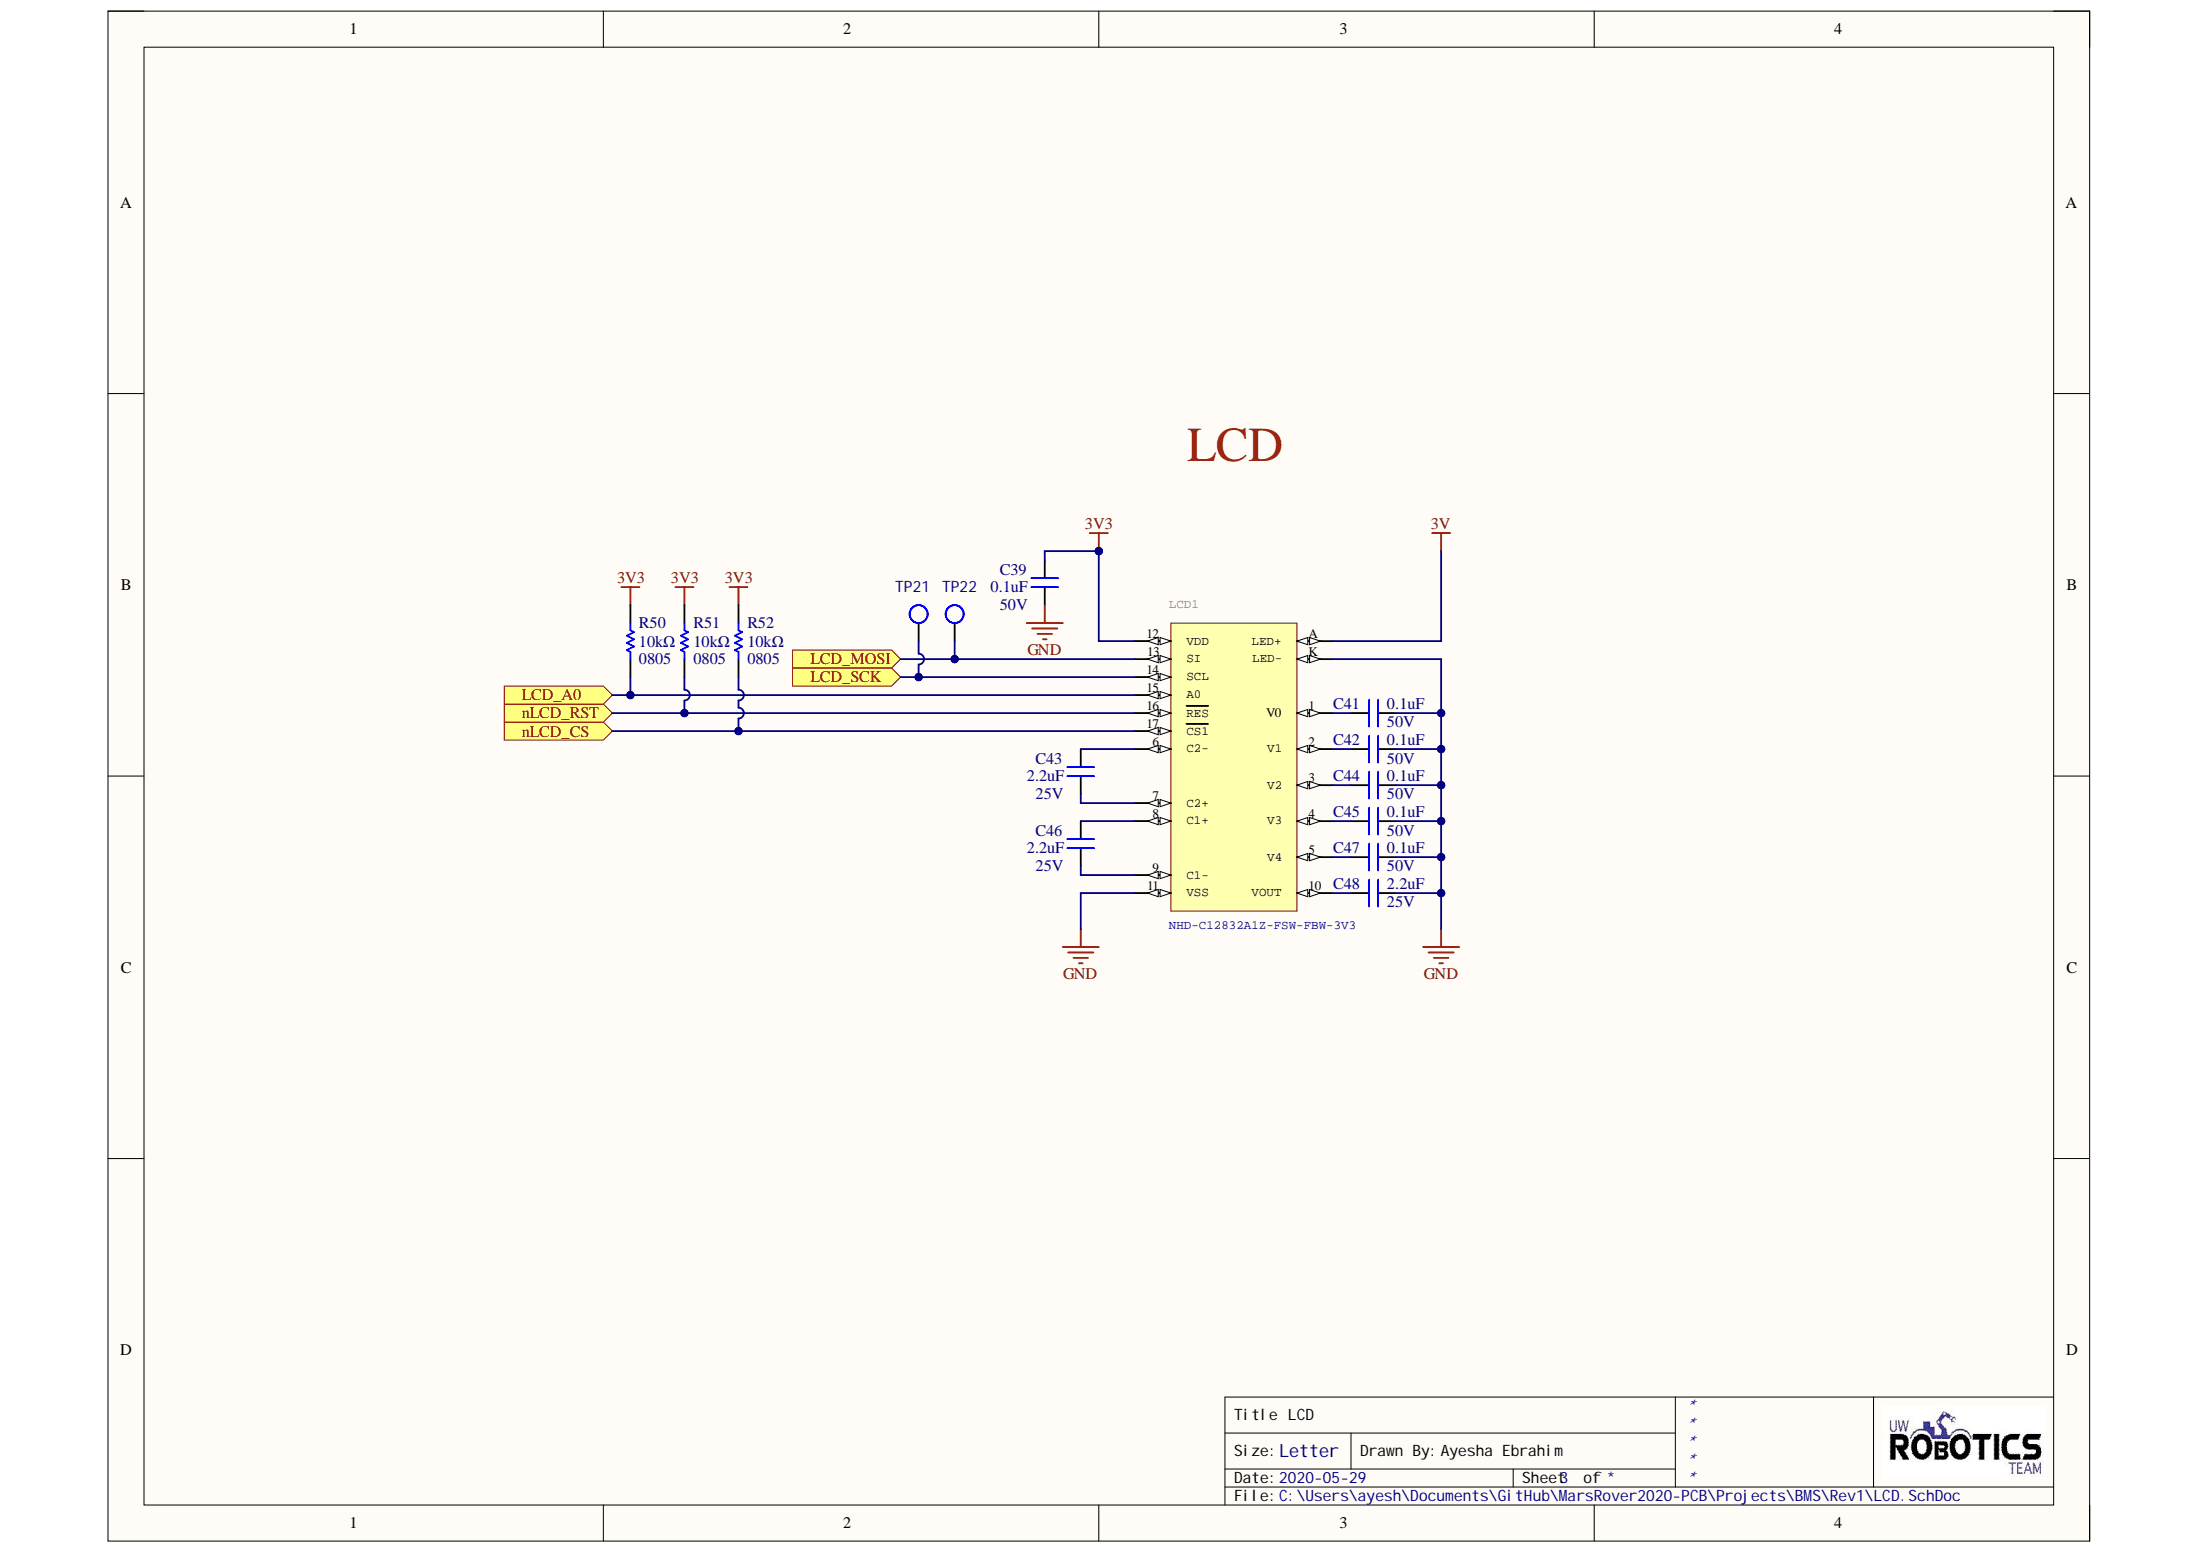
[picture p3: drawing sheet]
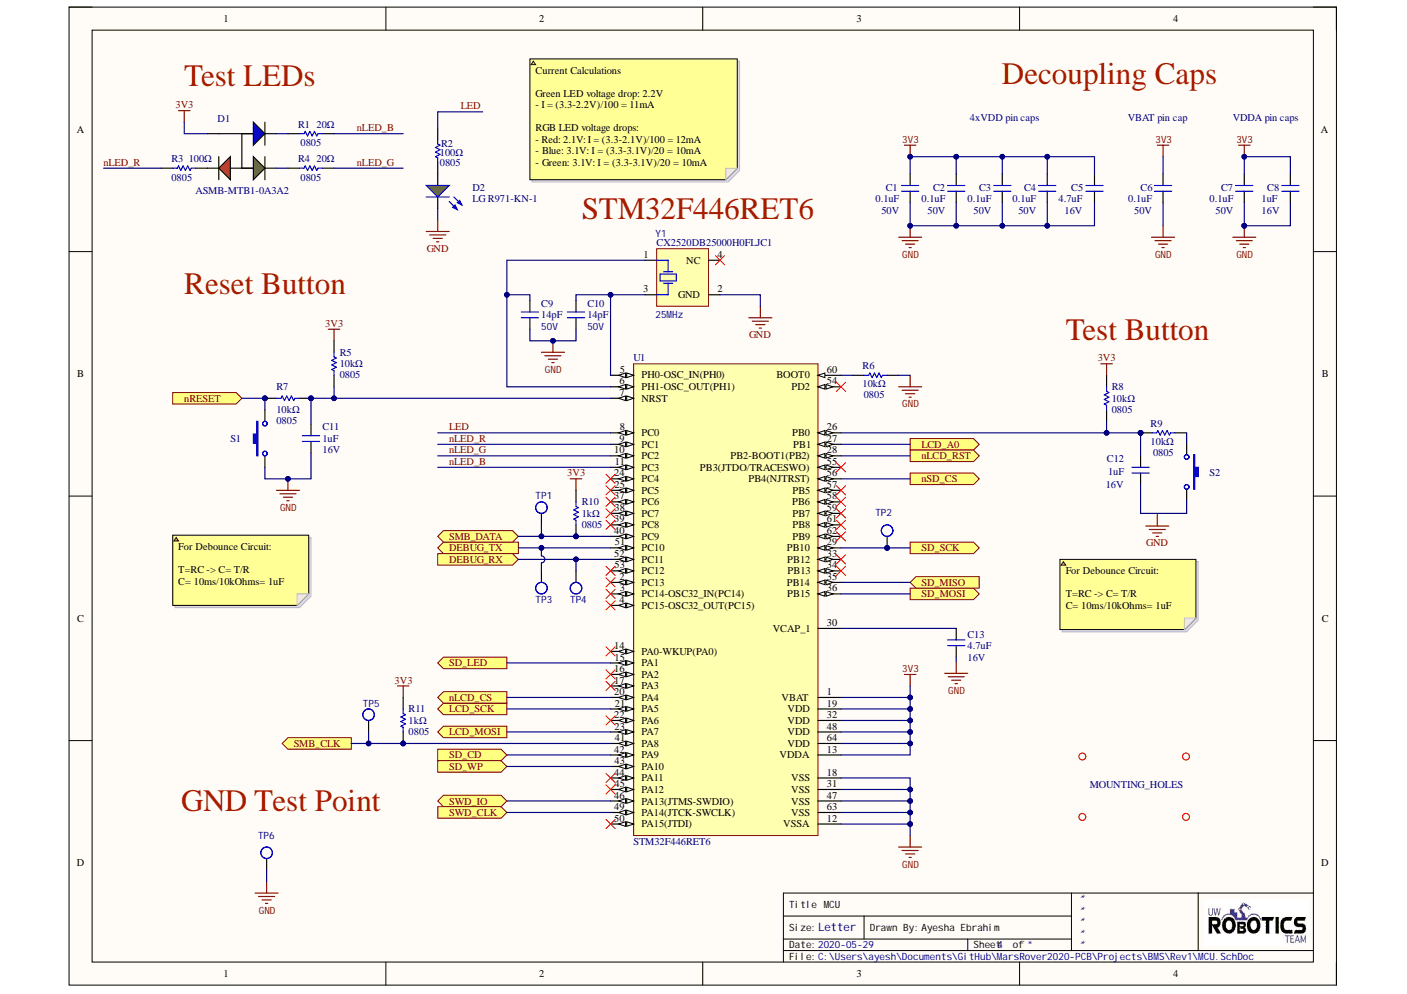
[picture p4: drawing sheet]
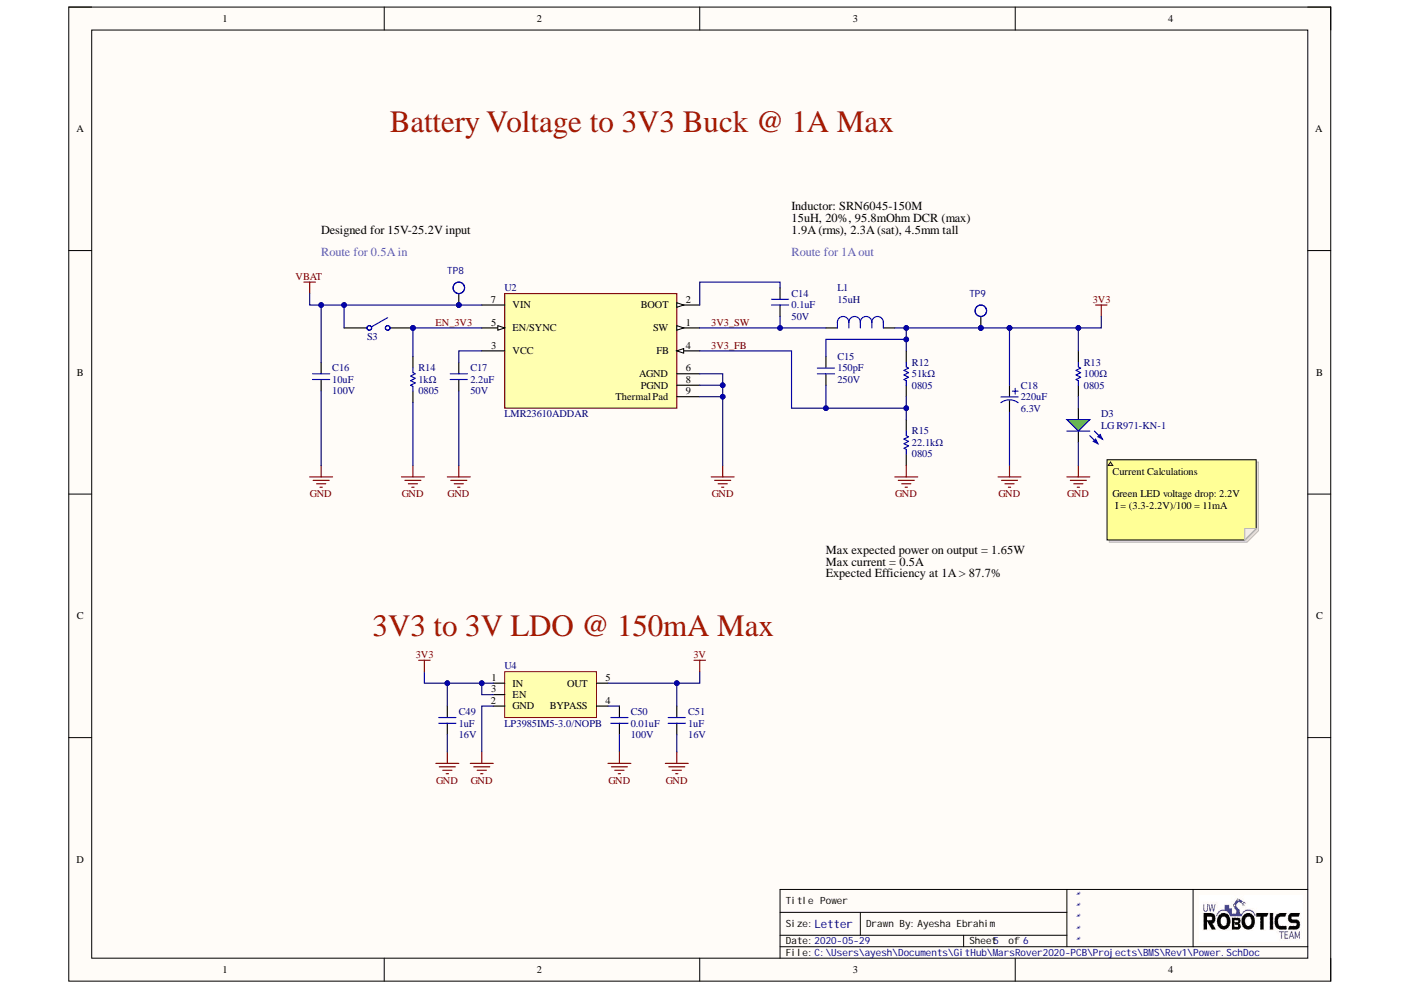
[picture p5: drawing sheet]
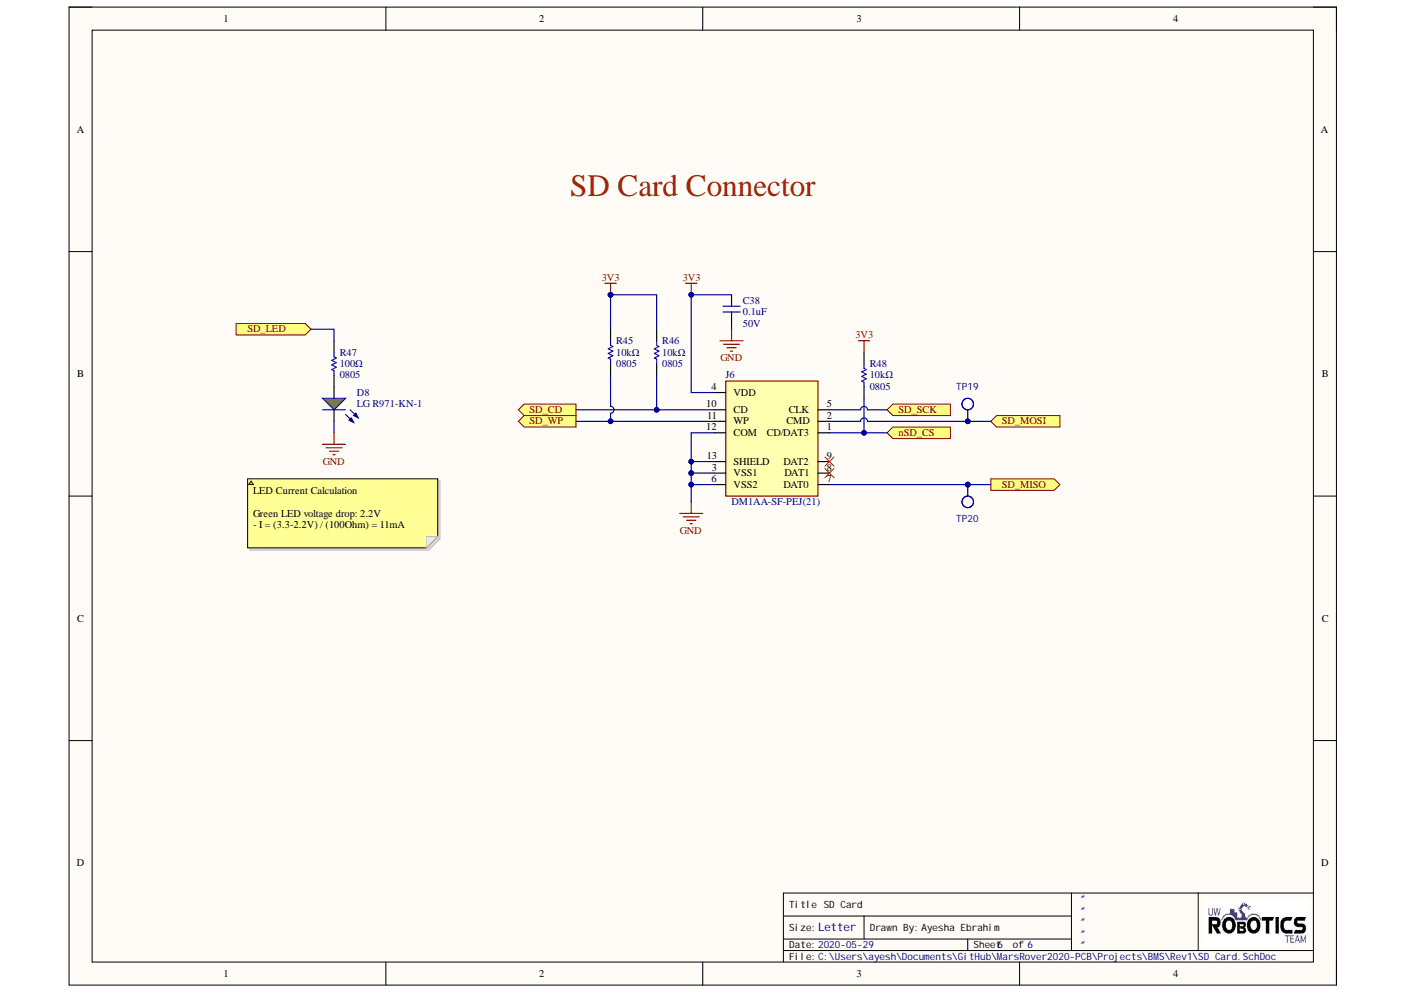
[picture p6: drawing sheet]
# Altium project BMS.PrjPcb
4 sheets, 83 parts. Net scope: flat (ports and power ports of the same name join across sheets).
Board file: BMS.PcbDoc
Sheets:
  MCU.SchDoc
  Power.SchDoc
  SD Card.SchDoc
  LCD.SchDoc

## Sheet MCU.SchDoc: MCU
size Letter; DrawnBy: Ayesha Ebrahim; Revision: 1; SheetNumber: 4

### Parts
C1  value 0.1uF  Voltage Rating: 50V  [CAPC2012X140N]  (hidden comment: CAP_0.1uF_50V_0805)
C2  value 0.1uF  Voltage Rating: 50V  [CAPC2012X140N]  (hidden comment: CAP_0.1uF_50V_0805)
C3  value 0.1uF  Voltage Rating: 50V  [CAPC2012X140N]  (hidden comment: CAP_0.1uF_50V_0805)
C4  value 0.1uF  Voltage Rating: 50V  [CAPC2012X140N]  (hidden comment: CAP_0.1uF_50V_0805)
C5  value 4.7uF  Voltage Rating: 16V  [CAPC2012X140N]  (hidden comment: CAP_4.7uF_16V_0805)
C6  value 0.1uF  Voltage Rating: 50V  [CAPC2012X140N]  (hidden comment: CAP_0.1uF_50V_0805)
C7  value 0.1uF  Voltage Rating: 50V  [CAPC2012X140N]  (hidden comment: CAP_0.1uF_50V_0805)
C8  value 1uF  Voltage Rating: 16V  [CAPC2012X140N]  (hidden comment: CAP_1uF_16V_0805)
C9  value 14pF  Voltage Rating (DC): 50V  [CAPC0603(1608)55_N]  (hidden comment: CL10C140JB8NNNC)
C10  value 14pF  Voltage Rating (DC): 50V  [CAPC0603(1608)55_N]  (hidden comment: CL10C140JB8NNNC)
C11  value 1uF  Voltage Rating: 16V  [CAPC2012X140N]  (hidden comment: CAP_1uF_16V_0805)
C12  value 1uF  Voltage Rating: 16V  [CAPC2012X140N]  (hidden comment: CAP_1uF_16V_0805)
C13  value 4.7uF  Voltage Rating: 16V  [CAPC2012X140N]  (hidden comment: CAP_4.7uF_16V_0805)
D1  Manufacturer Part Number 1: ASMB-MTB1-0A3A2  [LED_RGB]  (hidden comment: LED_RGB)
D2  Manufacturer Part Number 1: LG R971-KN-1  [LED_0805_LINE]  (hidden comment: DIO_LED_G)
MH1  MOUNTING_HOLES  [MOUNTING_HOLE]  (value not drawn)
MH2  MOUNTING_HOLES  [MOUNTING_HOLE]  (value not drawn)
MH3  MOUNTING_HOLES  [MOUNTING_HOLE]
MH4  MOUNTING_HOLES  [MOUNTING_HOLE]  (value not drawn)
R1  value 20Ω  Case Code (Imperial): 0805  [RESC2012X60N]  (hidden comment: RES_20Ω_0805)
R2  value 100Ω  Case Code (Imperial): 0805  [RESC2012X60N]  (hidden comment: RES_100Ω_0805)
R3  value 100Ω  Case Code (Imperial): 0805  [RESC2012X60N]  (hidden comment: RES_100Ω_0805)
R4  value 20Ω  Case Code (Imperial): 0805  [RESC2012X60N]  (hidden comment: RES_20Ω_0805)
R5  value 10kΩ  Case Code (Imperial): 0805  [RESC2012X60N]  (hidden comment: RES_10kΩ_0805)
R6  value 10kΩ  Case Code (Imperial): 0805  [RESC2012X60N]  (hidden comment: RES_10kΩ_0805)
R7  value 10kΩ  Case Code (Imperial): 0805  [RESC2012X60N]  (hidden comment: RES_10kΩ_0805)
R8  value 10kΩ  Case Code (Imperial): 0805  [RESC2012X60N]  (hidden comment: RES_10kΩ_0805)
R9  value 10kΩ  Case Code (Imperial): 0805  [RESC2012X60N]  (hidden comment: RES_10kΩ_0805)
R10  value 1kΩ  Case Code (Imperial): 0805  [RESC2012X60N]  (hidden comment: RES_1kΩ_0805)
R11  value 1kΩ  Case Code (Imperial): 0805  [RESC2012X60N]  (hidden comment: RES_1kΩ_0805)
S1  SW_TACTILE  [B3U-1000P]  (value not drawn)
S2  SW_TACTILE  [B3U-1000P]  (value not drawn)
TP1  TESTPOINT_LOOP  [TESTPOINT_LOOP]  (value not drawn)
TP2  TESTPOINT_LOOP  [TESTPOINT_LOOP]  (value not drawn)
TP3  TESTPOINT_LOOP  [TESTPOINT_LOOP]  (value not drawn)
TP4  TESTPOINT_LOOP  [TESTPOINT_LOOP]  (value not drawn)
TP5  TESTPOINT_LOOP  [TESTPOINT_LOOP]  (value not drawn)
TP6  TESTPOINT_LOOP  [TESTPOINT_LOOP]  (value not drawn)
U1  STM32F446RET6  [STM-LQFP64_L]
Y1  Manufacturer Part Number 1: CX2520DB25000H0FLJC1  Frequency: 25MHz  [SOIC254P1016X440-4N]  (hidden comment: CRYSTAL_25MHZ)

### Ports
DEBUG_RX (in), DEBUG_TX (out), LCD_A0 (out), LCD_MOSI (out), LCD_SCK (out), nLCD_CS (out), nLCD_RST (out), nRESET (in), nSD_CS (out), SD_CD (in), SD_LED (out), SD_MISO (in), SD_MOSI (out), SD_SCK (out), SD_WP (in), SMB_CLK (out), SMB_DATA (bidir), SWD_CLK (in), SWD_IO (bidir)

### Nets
3V3: C1.2 C2.2 C3.2 C4.2 C5.2 C6.2 C7.2 C8.2 D1.4 R5.2 R8.2 R10.2 R11.2 U1.1(VBAT) U1.13(VDDA) U1.19(VDD) U1.32(VDD) U1.48(VDD) U1.64(VDD)
GND: C1.1 C2.1 C3.1 C4.1 C5.1 C6.1 C7.1 C8.1 C9.1 C10.1 C11.1 C13.1 D2.2(K) R6.2 S1.2 TP6.1 U1.12(VSSA) U1.18(VSS) U1.31(VSS) U1.47(VSS) U1.63(VSS) Y1.2(GND)
DEBUG_RX: TP4.1 U1.52(PC11) ; port DEBUG_RX
DEBUG_TX: TP3.1 U1.51(PC10) ; port DEBUG_TX
LCD_A0: U1.27(PB1) ; port LCD_A0
LCD_MOSI: U1.23(PA7) ; port LCD_MOSI
LCD_SCK: U1.21(PA5) ; port LCD_SCK
LED: R2.2 U1.8(PC0)
nLCD_CS: U1.20(PA4) ; port nLCD_CS
nLCD_RST: U1.28(PB2-BOOT1(PB2)) ; port nLCD_RST
nLED_B: R1.2 U1.11(PC3)
nLED_G: R4.2 U1.10(PC2)
nLED_R: R3.1 U1.9(PC1)
nRESET: R7.1 S1.1 ; port nRESET
nSD_CS: U1.56(PB4(NJTRST)) ; port nSD_CS
SD_CD: U1.42(PA9) ; port SD_CD
SD_LED: U1.15(PA1) ; port SD_LED
SD_MISO: U1.35(PB14) ; port SD_MISO
SD_MOSI: U1.36(PB15) ; port SD_MOSI
SD_SCK: TP2.1 U1.29(PB10) ; port SD_SCK
SD_WP: U1.43(PA10) ; port SD_WP
SMB_CLK: R11.1 TP5.1 U1.41(PA8) ; port SMB_CLK
SMB_DATA: R10.1 TP1.1 U1.40(PC9) ; port SMB_DATA
SWD_CLK: U1.49(PA14(JTCK-SWCLK)) ; port SWD_CLK
SWD_IO: U1.46(PA13(JTMS-SWDIO)) ; port SWD_IO
NetC9_2: C9.2 U1.6(PH1-OSC_OUT(PH1)) Y1.1(HOT)
NetC10_2: C10.2 U1.5(PH0-OSC_IN(PH0)) Y1.3(HOT)
NetC11_2: C11.2 R5.1 R7.2 U1.7(NRST)
NetC12_1: C12.1 S2.2
NetC12_2: C12.2 R8.1 R9.1 U1.26(PB0)
NetC13_2: C13.2 U1.30(VCAP_1)
NetD1_1: D1.1 R3.2
NetD1_2: D1.2 R4.1
NetD1_3: D1.3 R1.1
NetD2_1: D2.1(A) R2.1
NetR6_1: R6.1 U1.60(BOOT0)
NetR9_2: R9.2 S2.1

Not connected (* = marked no-connect by the designer): U1 2(PC13)* 3(PC14-OSC32_IN(PC14))* 4(PC15-OSC32_OUT(PC15))* 14(PA0-WKUP(PA0))* 16(PA2)* 17(PA3)* 22(PA6)* 24(PC4)* 25(PC5)* 33(PB12)* 34(PB13)* 37(PC6)* 38(PC7)* 39(PC8)* 44(PA11)* 45(PA12)* 50(PA15(JTDI))* 53(PC12)* 54(PD2)* 55(PB3(JTDO/TRACESWO))* 57(PB5)* 58(PB6)* 59(PB7)* 61(PB8)* 62(PB9)*; Y1 4(NC)*

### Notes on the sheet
- Test LEDs
- Decoupling Caps
- 4xVDD pin caps
- VBAT pin cap
- VDDA pin caps
- Current Calculations
  Green LED voltage drop: 2.2V
  - I = (3.3-2.2V)/100 = 11mA
  RGB LED voltage drops:
  - Red: 2.1V: I = (3.3-2.1V)/100 = 12mA
  - Blue: 3.1V: I = (3.3-3.1V)/20 = 10mA
  - Green: 3.1V: I = (3.3-3.1V)/20 = 10mA
- (near Y1) STM32F446RET6
- Reset Button
- (near R8) Test Button
- For Debounce Circuit:
  T=RC -> C= T/R
  C= 10ms/10kOhms= 1uF
- GND Test Point
- Labels drawn without touching a wire or pin: GND

## Sheet Power.SchDoc: Power
size Letter; DrawnBy: Ayesha Ebrahim; SheetNumber: 5; SheetTotal: 6

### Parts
C14  value 0.1uF  Voltage Rating: 50V  [CAPC2012X140N]  (hidden comment: CAP_0.1uF_50V_0805)
C15  value 150pF  Voltage Rating: 250V  [CAPC2012X140N]  (hidden comment: CAP_150pF_250V_0805)
C16  value 10uF  Voltage Rating: 100V  [CAPC1210(3225)]  (hidden comment: CAP_10uF_100V_1210)
C17  value 2.2uF  Voltage Rating: 50V  [CAPC1206(3216)]  (hidden comment: CAP_2.2uF_50V_1206)
C18  value 220uF  Voltage Rating: 6.3V  [PCAP_SVP_B6_PA00]  (hidden comment: CAP_220uF_6.3V_SMD)
C49  value 1uF  Voltage Rating: 16V  [CAPC2012X140N]  (hidden comment: CAP_1uF_16V_0805)
C50  value 0.01uF  Voltage Rating: 100V  [CAPC2012X140N]  (hidden comment: CAP_0.01uF_100V_0805)
C51  value 1uF  Voltage Rating: 16V  [CAPC2012X140N]  (hidden comment: CAP_1uF_16V_0805)
D3  Manufacturer Part Number 1: LG R971-KN-1  [LED_0805_LINE]  (hidden comment: DIO_LED_G)
L1  Inductance: 15uH  [IND_BOURNS_SRN6045]  (hidden comment: SRN6045-150M)
R12  value 51kΩ  Case Code (Imperial): 0805  [RESC2012X60N]  (hidden comment: RES_51kΩ_0805)
R13  value 100Ω  Case Code (Imperial): 0805  [RESC2012X60N]  (hidden comment: RES_100Ω_0805)
R14  value 1kΩ  Case Code (Imperial): 0805  [RESC2012X60N]  (hidden comment: RES_1kΩ_0805)
R15  Case Code (Imperial): 0805  Resistance: 22.1kΩ  [RESC2012X60N]  (hidden comment: RES_22.1kΩ_0805)
S3  GF-123-0054  [GF1230054]  (value not drawn)
TP8  TESTPOINT_LOOP  [TESTPOINT_LOOP]  (value not drawn)
TP9  TESTPOINT_LOOP  [TESTPOINT_LOOP]  (value not drawn)
U2  LMR23610ADDAR  [8-SO PowerPad]
U4  LP3985IM5-3.0/NOPB  [SOT23-5]

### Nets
3V: C51.2 U4.5(OUT)
3V3: C15.1 C18.1 C49.2 L1.1 R12.2 R13.2 TP9.1 U4.1(IN) U4.3(EN)
GND: C16.1 C17.1 C18.2 C49.1 C50.1 C51.1 D3.2(K) R14.1 R15.1 U2.6(AGND) U2.8(PGND) U2.9(Thermal_Pad) U4.2(GND)
VBAT: C16.2 S3.1 TP8.1 U2.7(VIN)
3V3_FB: C15.2 R12.1 R15.2 U2.4(FB)
3V3_SW: C14.1 L1.2 U2.1(SW)
EN_3V3: R14.2 S3.2 U2.5(EN/SYNC)
NetC14_2: C14.2 U2.2(BOOT)
NetC17_2: C17.2 U2.3(VCC)
NetC50_2: C50.2 U4.4(BYPASS)
NetD3_1: D3.1(A) R13.1

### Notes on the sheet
- Battery Voltage to 3V3 Buck @ 1A Max
- Designed for 15V-25.2V input
- Route for 0.5A in
- Inductor: SRN6045-150M
- 15uH, 20%, 95.8mOhm DCR (max)
- 1.9A (rms), 2.3A (sat), 4.5mm tall
- (near C14) Route for 1A out
- (near D3) Current Calculations
  Green LED voltage drop: 2.2V
  I = (3.3-2.2V)/100 = 11mA
- Max expected power on output = 1.65W
- Max current = 0.5A
- Expected Efficiency at 1A > 87.7%
- (near U4) 3V3 to 3V LDO @ 150mA Max

## Sheet SD Card.SchDoc: SD Card
size Letter; DrawnBy: Ayesha Ebrahim; SheetNumber: 6; SheetTotal: 6

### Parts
C38  value 0.1uF  Voltage Rating: 50V  [CAPC2012X140N]  (hidden comment: CAP_0.1uF_50V_0805)
D8  Manufacturer Part Number 1: LG R971-KN-1  [LED_0805_LINE]  (hidden comment: DIO_LED_G)
J6  Manufacturer Part Number 1: DM1AA-SF-PEJ(21)  [HRS_DM1AA-SF-PEJ(21)]  (hidden comment: SD_CARD_CON)
R45  value 10kΩ  Case Code (Imperial): 0805  [RESC2012X60N]  (hidden comment: RES_10kΩ_0805)
R46  value 10kΩ  Case Code (Imperial): 0805  [RESC2012X60N]  (hidden comment: RES_10kΩ_0805)
R47  value 100Ω  Case Code (Imperial): 0805  [RESC2012X60N]  (hidden comment: RES_100Ω_0805)
R48  value 10kΩ  Case Code (Imperial): 0805  [RESC2012X60N]  (hidden comment: RES_10kΩ_0805)
TP19  TESTPOINT_LOOP  [TESTPOINT_LOOP]  (value not drawn)
TP20  TESTPOINT_LOOP  [TESTPOINT_LOOP]  (value not drawn)

### Ports
nSD_CS (in), SD_CD (out), SD_LED (in), SD_MISO (out), SD_MOSI (in), SD_SCK (in), SD_WP (out)

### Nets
3V3: C38.2 J6.4(VDD) R45.2 R46.2 R48.2
GND: C38.1 D8.2(K) J6.3(VSS1) J6.6(VSS2) J6.12(COM) J6.13(SHIELD)
nSD_CS: J6.1(CD/DAT3) R48.1 ; port nSD_CS
SD_CD: J6.10(CD) R46.1 ; port SD_CD
SD_LED: R47.2 ; port SD_LED
SD_MISO: J6.7(DAT0) TP20.1 ; port SD_MISO
SD_MOSI: J6.2(CMD) TP19.1 ; port SD_MOSI
SD_SCK: J6.5(CLK) ; port SD_SCK
SD_WP: J6.11(WP) R45.1 ; port SD_WP
NetD8_1: D8.1(A) R47.1

Not connected (* = marked no-connect by the designer): J6 8(DAT1)* 9(DAT2)*

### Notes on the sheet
- SD Card Connector
- LED Current Calculation
  Green LED voltage drop: 2.2V
  - I = (3.3-2.2V) / (100Ohm) = 11mA

## Sheet LCD.SchDoc: LCD
size Letter; Author: Ayesha Ebrahim; DrawnBy: Ayesha Ebrahim; SheetNumber: 3

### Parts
C39  value 0.1uF  Voltage Rating: 50V  [CAPC2012X140N]  (hidden comment: CAP_0.1uF_50V_0805)
C41  value 0.1uF  Voltage Rating: 50V  [CAPC2012X140N]  (hidden comment: CAP_0.1uF_50V_0805)
C42  value 0.1uF  Voltage Rating: 50V  [CAPC2012X140N]  (hidden comment: CAP_0.1uF_50V_0805)
C43  value 2.2uF  Voltage Rating: 25V  [CAPC2012X140N]  (hidden comment: CAP_2.2uF_25V_0805)
C44  value 0.1uF  Voltage Rating: 50V  [CAPC2012X140N]  (hidden comment: CAP_0.1uF_50V_0805)
C45  value 0.1uF  Voltage Rating: 50V  [CAPC2012X140N]  (hidden comment: CAP_0.1uF_50V_0805)
C46  value 2.2uF  Voltage Rating: 25V  [CAPC2012X140N]  (hidden comment: CAP_2.2uF_25V_0805)
C47  value 0.1uF  Voltage Rating: 50V  [CAPC2012X140N]  (hidden comment: CAP_0.1uF_50V_0805)
C48  value 2.2uF  Voltage Rating: 25V  [CAPC2012X140N]  (hidden comment: CAP_2.2uF_25V_0805)
LCD1  NHD-C12832A1Z-FSW-FBW-3V3  [NHDC12832A1ZFSWFBW3V3]
R50  value 10kΩ  Case Code (Imperial): 0805  [RESC2012X60N]  (hidden comment: RES_10kΩ_0805)
R51  value 10kΩ  Case Code (Imperial): 0805  [RESC2012X60N]  (hidden comment: RES_10kΩ_0805)
R52  value 10kΩ  Case Code (Imperial): 0805  [RESC2012X60N]  (hidden comment: RES_10kΩ_0805)
TP21  TESTPOINT_LOOP  [TESTPOINT_LOOP]  (value not drawn)
TP22  TESTPOINT_LOOP  [TESTPOINT_LOOP]  (value not drawn)

### Ports
LCD_A0 (in), LCD_MOSI (in), LCD_SCK (in), nLCD_CS (in), nLCD_RST (in)

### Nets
3V: LCD1.A(LED+)
3V3: C39.1 LCD1.12(VDD) R50.2 R51.2 R52.2
GND: C39.2 C41.1 C42.1 C44.1 C45.1 C47.1 C48.1 LCD1.11(VSS) LCD1.K(LED-)
LCD_A0: LCD1.15(A0) R50.1 ; port LCD_A0
LCD_MOSI: LCD1.13(SI) TP22.1 ; port LCD_MOSI
LCD_SCK: LCD1.14(SCL) TP21.1 ; port LCD_SCK
nLCD_CS: LCD1.17(~{CS1}) R52.1 ; port nLCD_CS
nLCD_RST: LCD1.16(~{RES}) R51.1 ; port nLCD_RST
NetC41_2: C41.2 LCD1.1(V0)
NetC42_2: C42.2 LCD1.2(V1)
NetC43_1: C43.1 LCD1.7(C2+)
NetC43_2: C43.2 LCD1.6(C2-)
NetC44_2: C44.2 LCD1.3(V2)
NetC45_2: C45.2 LCD1.4(V3)
NetC46_1: C46.1 LCD1.9(C1-)
NetC46_2: C46.2 LCD1.8(C1+)
NetC47_2: C47.2 LCD1.5(V4)
NetC48_2: C48.2 LCD1.10(VOUT)

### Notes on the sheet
- LCD

## Nets that join several sheets
3V: Power (C51.2 U4.5), LCD (LCD1.A)
3V3: MCU (19 pins), Power (9 pins), SD Card (5 pins), LCD (5 pins)
GND: MCU (22 pins), Power (13 pins), SD Card (6 pins), LCD (9 pins)
LCD_A0: MCU (U1.27), LCD (LCD1.15 R50.1)
LCD_MOSI: MCU (U1.23), LCD (LCD1.13 TP22.1)
LCD_SCK: MCU (U1.21), LCD (LCD1.14 TP21.1)
nLCD_CS: MCU (U1.20), LCD (LCD1.17 R52.1)
nLCD_RST: MCU (U1.28), LCD (LCD1.16 R51.1)
nSD_CS: MCU (U1.56), SD Card (J6.1 R48.1)
SD_CD: MCU (U1.42), SD Card (J6.10 R46.1)
SD_LED: MCU (U1.15), SD Card (R47.2)
SD_MISO: MCU (U1.35), SD Card (J6.7 TP20.1)
SD_MOSI: MCU (U1.36), SD Card (J6.2 TP19.1)
SD_SCK: MCU (TP2.1 U1.29), SD Card (J6.5)
SD_WP: MCU (U1.43), SD Card (J6.11 R45.1)

## Assembly variants
Production: not fitted C2 C3 C5 C6 Q1 Q5 R13 R16 R34 R35 TP21
